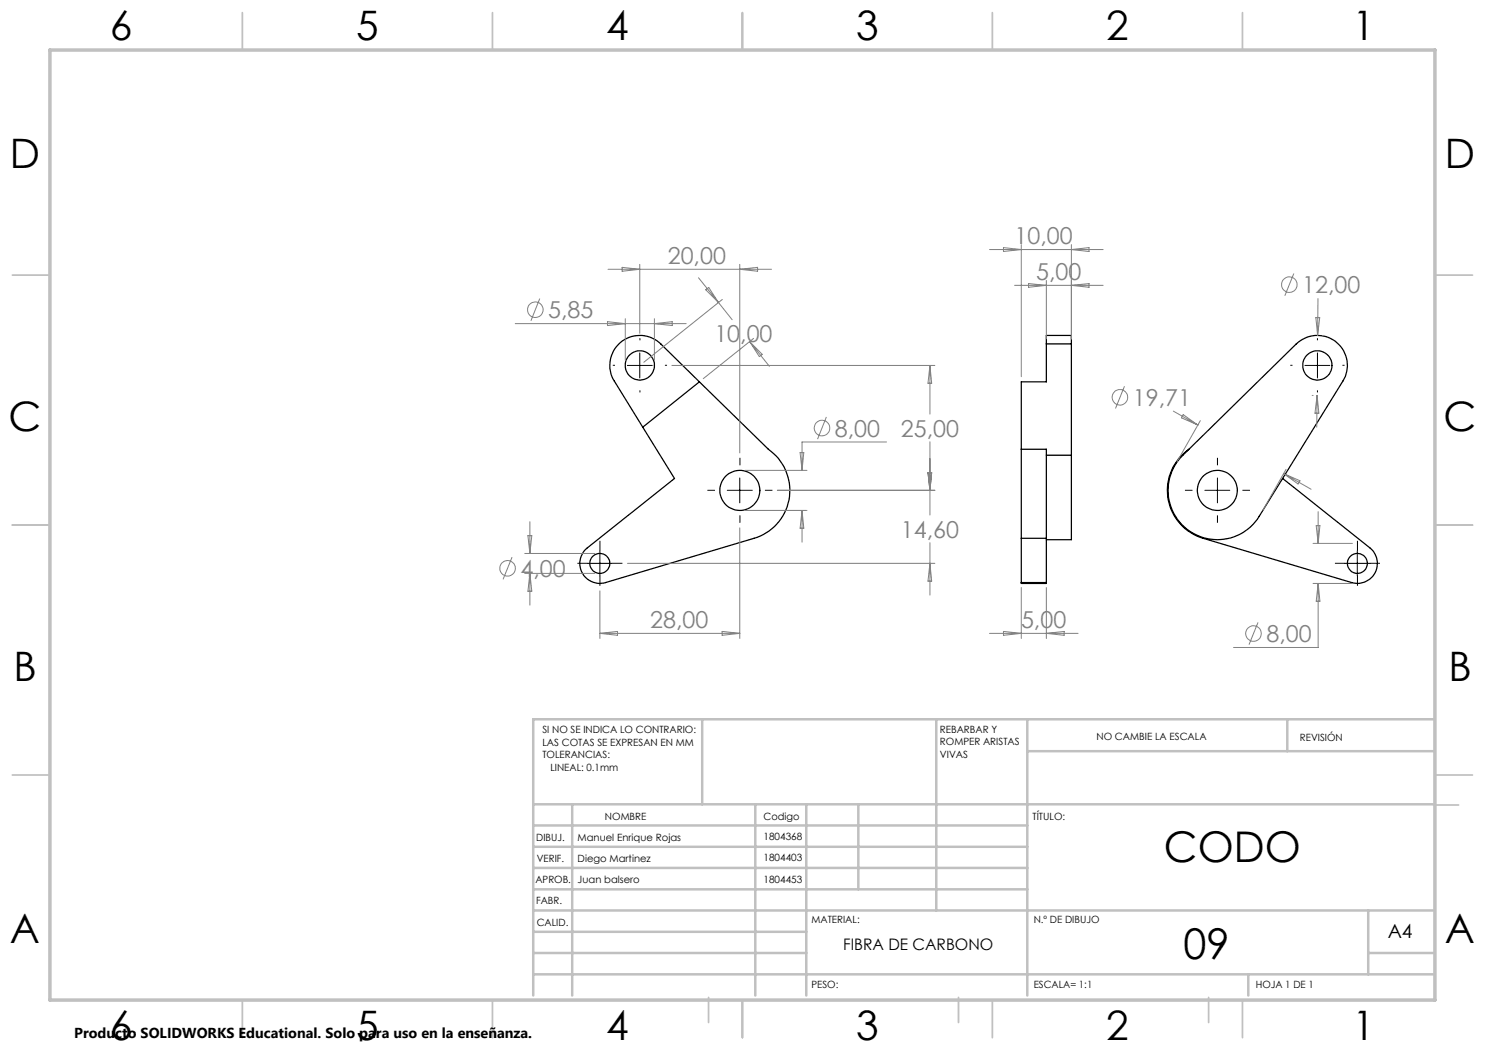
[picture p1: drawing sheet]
<svg xmlns="http://www.w3.org/2000/svg" width="297mm" height="210mm" viewBox="0 0 297 210" stroke-linecap="round" stroke-linejoin="round" font-family="sans-serif">
<g fill="none" stroke="#000" stroke-width=".25">
<path d="M139.9 76.4l13.8 13.4a10 10 0 0 1 4.2 9.9 10 10 0 0 1-7.1 8l-29.7 8.8a4 4 0 0 1-4.7-2 4 4 0 0 1 1.1-4.9l17.4-13.9-6.3-10.3M139.9 76.4l-7.7-7.6a6 6 0 0 0-8-.4 6 6 0 0 0-1.3 7.8l5.7 9.2M139.9 76.4l-11.3 9M209.3 68.8v-1.7h5v1.7M209.3 68.8h5M209.3 68.8v7.6h-5v13.4M214.3 68.8v22.2M204.3 89.8h5v17.9M204.3 89.8v17.9M209.3 91h5M214.3 91v16.9h-5M236.6 91l22.7-22.2a6 6 0 0 1 7.9-.4 6 6 0 0 1 1.4 7.8l-16.8 27a9.9 9.9 0 0 1-14.5 2.6 9.9 9.9 0 0 1-.7-14.8z"/>
<path d="M237.8 89.8a10 10 0 0 0-4.2 9.9 10 10 0 0 0 7 8l29.7 8.8a4 4 0 0 0 4.7-2 4 4 0 0 0-1-4.9l-17.5-13.9M204.3 116.5v.2h5v-.2M204.3 107.7h5M204.3 107.7v8.8M204.3 116.5h5M209.3 107.7v8.8"/>
<circle cx="128" cy="73.1" r="2.92"/>
<circle cx="263.5" cy="73.1" r="2.92"/>
<circle cx="148" cy="98.1" r="4"/>
<circle cx="243.5" cy="98.1" r="4"/>
<circle cx="120" cy="112.7" r="1.99"/>
<circle cx="271.5" cy="112.7" r="2"/>
</g>
<g fill="none" stroke="#808080" stroke-width=".2">
<path d="M107.9 59.7l-1.7 4.5M121.6 53.9h32.7M124.4 53.5l3.6 .4-3.6 .3zM128 52.9v13.8M139.7 55.6l4 4.9M141.1 58l.6-.5 2 3zM144.5 59.9l-15.7 12.6M148 52.9v37.7M148 53.9l3.5-.4v.7zM197.9 49.9h22.7M200.7 49.5l3.6 .4-3.6 .4zM202.9 57.1h17.7"/>
<path d="M204.3 48.9v26.4M205.7 56.7l3.6 .4-3.6 .4zM209.3 56.1v11.7M214.3 48.9v18.9M214.3 57.1l3.5-.4v.8zM214.3 49.9l3.5-.4v.8zM258.8 54.7l-1.8 4.5M263.6 59.7l-.1 7.4M103 64.7h34.2M121.5 64.3l3.6 .4-3.6 .4zM125.1 63.7v8.4M130.9 63.7v8.4"/>
<path d="M130.9 64.7l3.5-.4v.8zM134.4 73.1h52.6M143.7 60.5l2.7 3.5M149.9 68.3h.1M149.9 68.3l4 5M149.9 68.3l2.5 2.6-.5 .4zM150.7 67.7l-10 8M186 73.1v9.7M186 73.1l.3 3.6h-.7zM224.9 77.2l-1.8 4.5M262.4 79.1h.1M263.2 63.5h.7l-.4 3.6z"/>
<path d="M263.4 79.1l-.1 6.3M263.4 79.1l.4 3.5h-.8zM264.5 67.1h.1M149 94.1h12.4M155.5 98.1h31.5M160 90.5h.8l-.4 3.6zM165.3 83.4l-1.8 4.4M177.3 88.4h-16.9v5.7M185.6 94.5h.7l-.3 3.6zM186 88.4v14.6M234.7 82.2l4.9 2.8M236.6 82.9l3 2.1-3.3-1.4z"/>
<path d="M240.1 84.1l-4.7 8.2M256.7 94.7l5.5 3.2M256.7 94.7l3.3 1.5-.4 .6zM257.2 93.9l-4.6 8.2M102.4 111.4l-1.8 4.5M105 110.7h14M105 114.7h14M105.6 107.1h.8l-.4 3.6zM106 104.3v6.4M106 114.7v6.3M106 114.7l.4 3.5h-.8zM120 118.2v9.5"/>
<path d="M125.5 112.7h61.5M148 105.6v22.1M149 102.1h12.4M160.4 102.1v6.3M160.4 102.1l.4 3.5h-.8zM186 108.5v10.5M186 112.7l.3 3.5h-.7zM204.3 117.5v10.2M209.3 117.5v10.2M262.6 108.7h7.9M262.6 116.7h7.9M263.2 105.1h.8l-.4 3.6z"/>
<path d="M263.6 116.7v12.8h-16.9M263.6 102.3v6.4M263.6 116.7l.4 3.6h-.8zM120 126.7h28M120 126.7l3.5-.4v.8zM144.4 126.3l3.6 .4-3.6 .4zM197.9 126.7h17.7M200.7 126.3l3.6 .4-3.6 .4zM209.3 126.7l3.5-.4v.8zM251.6 124.5l-1.8 4.4"/>
<circle cx="257.9" cy="56.9" r="1.55"/>
<circle cx="107.1" cy="61.9" r="1.56"/>
<circle cx="224" cy="79.5" r="1.55"/>
<circle cx="164.4" cy="85.6" r="1.56"/>
<circle cx="101.5" cy="113.7" r="1.56"/>
<circle cx="250.7" cy="126.7" r="1.55"/>
</g>
<g fill="none" stroke="#000" stroke-width=".2" stroke-dasharray="15.2 1.3 1.3 1.3" stroke-linecap="butt">
<path d="M123 73.1h-.4M128 68.1v-.5M128 78.1v.4M133 73.1h.4M258.5 73.1h-.4M263.5 68.1v-.5M263.5 78.1v.4M268.5 73.1h.4M143 98.1h-1.5M148 93.1v-1.5M153 98.1h1.5M238.5 98.1h-1.5"/>
<path d="M243.5 93.1v-1.5M248.5 98.1h1.5M117.5 112.7h-2M120 110.2v-2M120 115.2v2M122.5 112.7h2M148 103.1v1.5M243.5 103.1v1.5M269 112.7h-2M271.5 110.2v-2M271.5 115.2v2M274 112.7h2"/>
</g>
<path d="M125.5 73.1h5M128 70.6v5M261 73.1h5M263.5 70.6v5M145.5 98.1h5M148 95.6v5M241 98.1h5M243.5 95.6v5M117.5 112.7h5M120 110.2v5M269 112.7h5M271.5 110.2v5" fill="none" stroke="#000" stroke-width=".2"/>
<g fill="none" stroke="#c0c0c0" stroke-width=".35">
<path d="M48.5 2.5v7.5M98.5 2.5v7.5M148.5 2.5v7.5M198.5 2.5v7.5M248.5 2.5v7.5M2.5 55h7.5M287 55h7.5M2.5 105h7.5M287 105h7.5M2.5 155h7.5M287 155h7.5M286.7 161h5"/>
<path d="M141.7 199.5v5M191.7 199.5v5M241.7 199.5v5M48.5 200v7.5M98.5 200v7.5M148.5 200v7.5M198.5 200v7.5M248.5 200v7.5"/>
</g>
<g fill="none" stroke="#c0c0c0" stroke-width=".5">
<path d="M140.4 143.9v17M187.3 143.9v38.2M205.5 143.9v55.2M205.5 150.2h81.2M257.5 143.9v6.3M286.7 143.9h-180.1v55.2M106.6 160.9h180.1M106.6 177.9h98.9M106.6 173.6h98.9M106.6 169.4h98.9M106.6 165.1h98.9M114.4 160.9v38.2"/>
<path d="M151.1 160.9v38.2M161.3 160.9v38.2M171.7 160.9v17M106.6 194.9h180.1M106.6 190.6h54.7M106.6 186.4h54.7M106.6 182.1h180.1M249.7 194.9v4.2M273.6 190.6h13.1M273.6 182.1v12.8"/>
</g>
<path d="M10 10h277v190h-277z" fill="none" stroke="#c0c0c0" stroke-width=".7"/>
<g font-size="8.5">
<text x="232.8" y="172.4">CODO</text>
<text x="236.7" y="191.8">09</text>
</g>
<g font-size="8.1">
<text x="22" y="8">6</text>
<text x="71.2" y="8">5</text>
<text x="121.2" y="8">4</text>
<text x="171.2" y="8">3</text>
<text x="221.2" y="8">2</text>
<text x="270.5" y="8">1</text>
<text x="2" y="33.6">D</text>
<text x="289" y="33.6">D</text>
<text x="1.7" y="86.1">C</text>
<text x="288.7" y="86.1">C</text>
<text x="2.7" y="136.1">B</text>
<text x="289.7" y="136.1">B</text>
<text x="2" y="188.6">A</text>
<text x="289" y="188.6">A</text>
<text x="22" y="208">6</text>
<text x="71.2" y="208">5</text>
<text x="121.2" y="208">4</text>
<text x="171.2" y="208">3</text>
<text x="221.2" y="208">2</text>
<text x="270.5" y="208">1</text>
</g>
<g font-size="4.7" fill="#808080">
<text x="133.5" y="52.8">20,00</text>
<text x="202.9" y="48.9">10,00</text>
<text x="207.2" y="56.1">5,00</text>
<text x="260.5" y="58.6">12,00</text>
<text x="109.6" y="63.6">5,85</text>
<text x="142.9" y="68.5">10,00</text>
<text x="226.6" y="81.2">19,71</text>
<text x="167" y="87.3">8,00</text>
<text x="180.2" y="87.3">25,00</text>
<text x="180.2" y="107.5">14,60</text>
<text x="104.1" y="115.4">4,00</text>
<text x="130" y="125.6">28,00</text>
<text x="204.2" y="125.6">5,00</text>
<text x="253.3" y="128.4">8,00</text>
</g>
<text font-size="3.9" x="277.5" y="187.6">A4</text>
<text font-size="3.2" x="168.6" y="190">FIBRA DE CARBONO</text>
<text font-size="2.9" x="14.9" y="207.6">Producto SOLIDWORKS Educational. Solo para uso en la enseñanza.</text>
<g font-size="2">
<text x="108.5" y="146.7">SI NO SE INDICA LO CONTRARIO:</text>
<text x="108.5" y="149.2">LAS COTAS SE EXPRESAN EN MM</text>
<text x="188" y="146.6">REBARBAR Y</text>
<text x="188" y="149.1">ROMPER ARISTAS</text>
<text x="219.3" y="148.1">NO CAMBIE LA ESCALA</text>
<text x="260" y="148.2">REVISIÓN</text>
<text x="108.5" y="151.7">TOLERANCIAS:</text>
<text x="110.1" y="154.2">LINEAL: 0.1mm</text>
<text x="188" y="151.6">VIVAS</text>
<text x="121" y="164.1">NOMBRE</text>
<text x="152.7" y="164.1">Codigo</text>
<text x="206.5" y="164">TÍTULO:</text>
<text x="107.3" y="168.2">DIBUJ.</text>
<text x="107.4" y="172.4">VERIF.</text>
<text x="115.5" y="168.2">Manuel Enrique Rojas</text>
<text x="115.5" y="172.4">Diego Martinez</text>
<text x="152.7" y="172.1">1804403</text>
<text x="152.7" y="168">1804368</text>
<text x="107.1" y="176.5">APROB.</text>
<text x="115.5" y="176.5">Juan balsero</text>
<text x="152.7" y="176.7">1804453</text>
<text x="107.2" y="180.9">FABR.</text>
<text x="107.3" y="185.2">CALID.</text>
<text x="162.3" y="184.6">MATERIAL:</text>
<text x="206.7" y="184.6">N.º DE DIBUJO</text>
<text x="162.3" y="197.6">PESO:</text>
<text x="206.7" y="197.7">ESCALA= 1:1</text>
<text x="251.1" y="197.7">HOJA 1 DE 1</text>
</g>
</svg>
